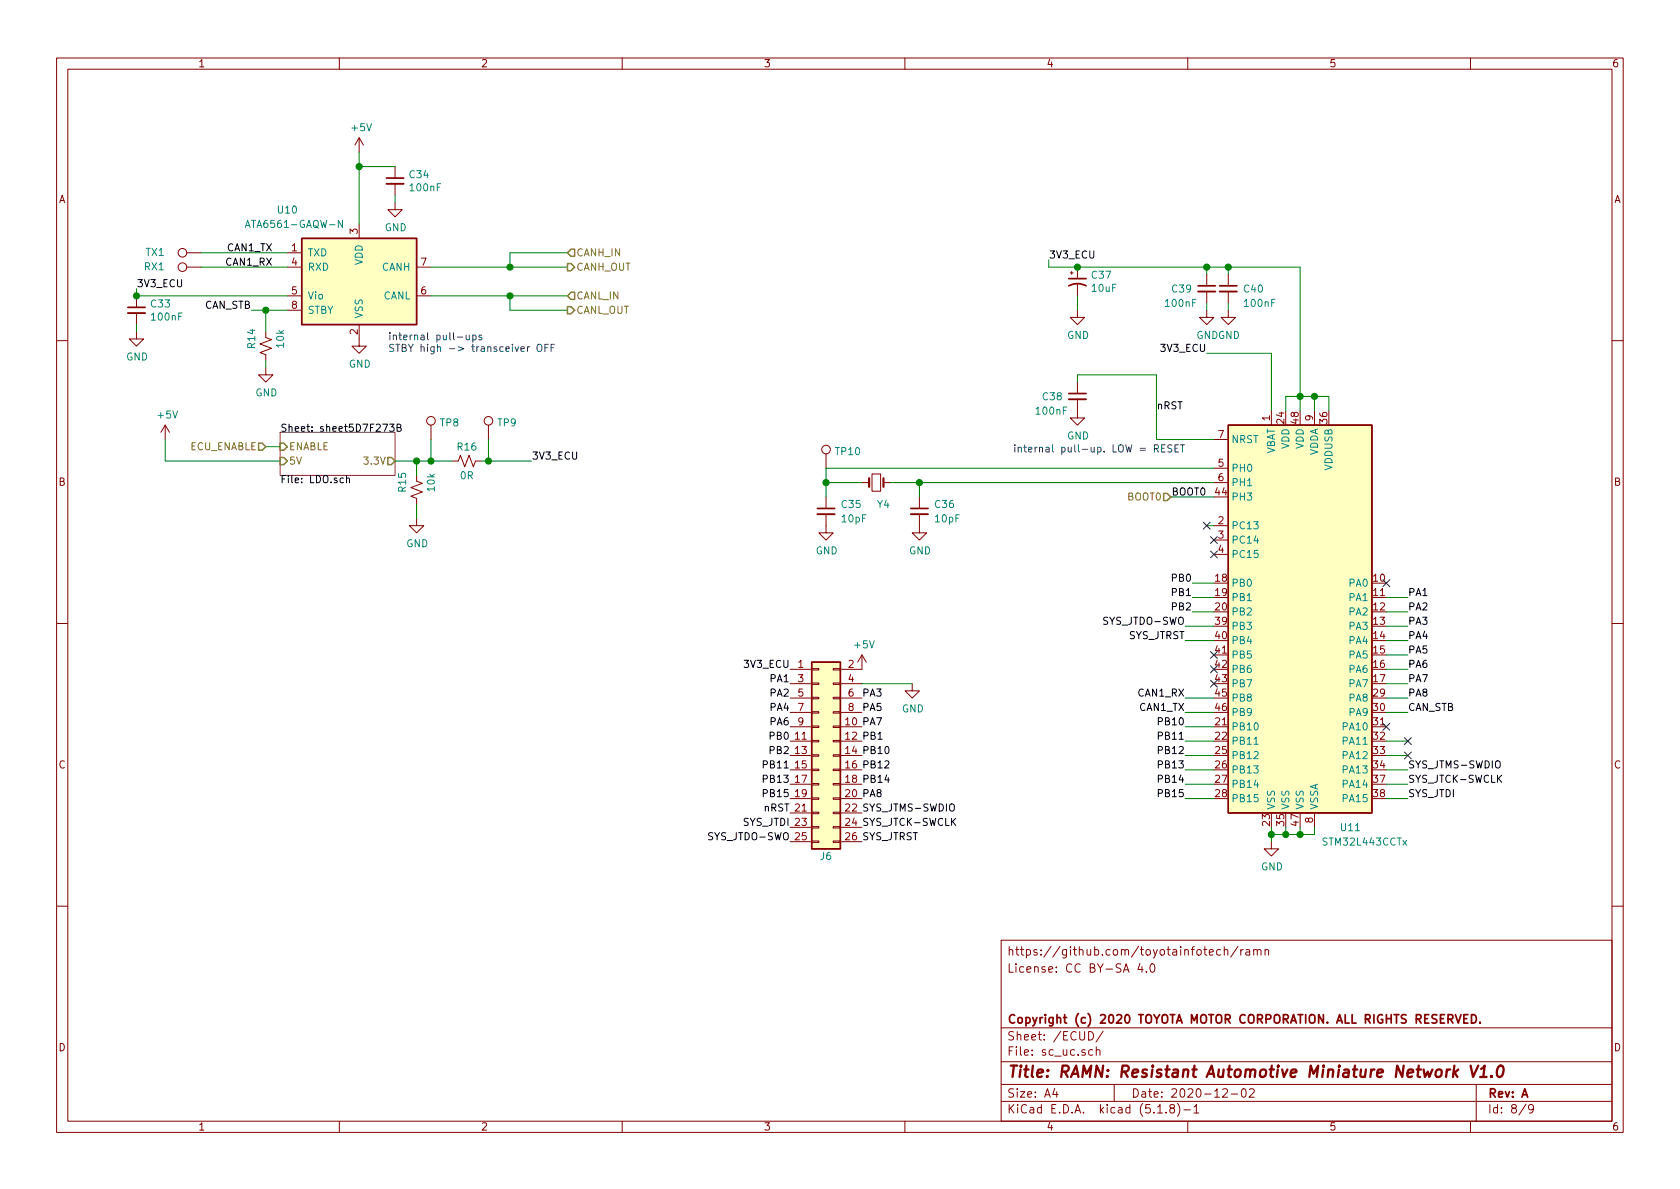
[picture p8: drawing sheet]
EESchema Schematic File Version 4
EELAYER 30 0
EELAYER END
$Descr A4 11693 8268
encoding utf-8
Sheet 8 9
Title "RAMN: Resistant Automotive Miniature Network V1.0"
Date "2020-12-02"
Rev "A"
Comp "Copyright (c) 2020 TOYOTA MOTOR CORPORATION. ALL RIGHTS RESERVED."
Comment1 ""
Comment2 ""
Comment3 "License: CC BY-SA 4.0"
Comment4 "https://github.com/toyotainfotech/ramn"
$EndDescr
$Comp
L power:GND #PWR?
U 1 1
P 2500 2350
AR Path="/5D7F2751" Ref="#PWR?"  Part="1" 
AR Path="/5D8BFFCE/5D7F2751" Ref="#PWR?"  Part="1" 
AR Path="/5D815E09/5D7F2751" Ref="#PWR?"  Part="1" 
AR Path="/5D8EDE42/5D7F2751" Ref="#PWR?"  Part="1" 
AR Path="/5D7DEA89/5D7F2751" Ref="#PWR066"  Part="1" 
F 0 "#PWR066" H 2500 2100 50  0001 C CNN
F 1 "GND" H 2505 2177 50  0000 C CNN
F 2 "" H 2500 2350 50  0001 C CNN
F 3 "" H 2500 2350 50  0001 C CNN
	1    2500 2350
	1    0    0    -1  
$EndComp
Text Notes 2700 2450 0    50   ~ 0
internal pull-ups\nSTBY high -> transceiver OFF
Wire Wire Line
	2000 2150 1850 2150
Wire Wire Line
	950  2050 2000 2050
Text Label 1900 1750 2    50   ~ 0
CAN1_TX
Text Label 1900 1850 2    50   ~ 0
CAN1_RX
Text Label 1750 2150 2    50   ~ 0
CAN_STB
Wire Wire Line
	3550 2050 3950 2050
Connection ~ 3550 2050
Wire Wire Line
	3550 2150 3550 2050
Wire Wire Line
	3000 2050 3550 2050
Wire Wire Line
	3550 2150 3950 2150
Text HLabel 3950 2150 2    50   Output ~ 0
CANL_OUT
Text HLabel 3950 2050 2    50   Input ~ 0
CANL_IN
Wire Wire Line
	3550 1850 3950 1850
Wire Wire Line
	3550 1750 3950 1750
Text HLabel 3950 1850 2    50   Output ~ 0
CANH_OUT
Text HLabel 3950 1750 2    50   Input ~ 0
CANH_IN
Connection ~ 3550 1850
Wire Wire Line
	3550 1850 3550 1750
Connection ~ 950  2050
Wire Wire Line
	950  2000 950  2050
$Comp
L power:+5V #PWR?
U 1 1
P 2500 1050
AR Path="/5D8BFFCE/5D7F276F" Ref="#PWR?"  Part="1" 
AR Path="/5D815E09/5D7F276F" Ref="#PWR?"  Part="1" 
AR Path="/5D8EDE42/5D7F276F" Ref="#PWR?"  Part="1" 
AR Path="/5D7DEA89/5D7F276F" Ref="#PWR065"  Part="1" 
F 0 "#PWR065" H 2500 900 50  0001 C CNN
F 1 "+5V" H 2515 1223 50  0000 C CNN
F 2 "" H 2500 1050 50  0001 C CNN
F 3 "" H 2500 1050 50  0001 C CNN
	1    2500 1050
	1    0    0    -1  
$EndComp
Connection ~ 2500 1150
Wire Wire Line
	2500 1050 2500 1150
Wire Wire Line
	2500 1150 2500 1550
Wire Wire Line
	2750 1150 2500 1150
Wire Wire Line
	2750 1350 2750 1400
$Comp
L power:GND #PWR?
U 1 1
P 2750 1400
AR Path="/5D7F277A" Ref="#PWR?"  Part="1" 
AR Path="/5D8BFFCE/5D7F277A" Ref="#PWR?"  Part="1" 
AR Path="/5D815E09/5D7F277A" Ref="#PWR?"  Part="1" 
AR Path="/5D8EDE42/5D7F277A" Ref="#PWR?"  Part="1" 
AR Path="/5D7DEA89/5D7F277A" Ref="#PWR067"  Part="1" 
F 0 "#PWR067" H 2750 1150 50  0001 C CNN
F 1 "GND" H 2755 1227 50  0000 C CNN
F 2 "" H 2750 1400 50  0001 C CNN
F 3 "" H 2750 1400 50  0001 C CNN
	1    2750 1400
	1    0    0    -1  
$EndComp
$Comp
L Device:C_Small C?
U 1 1
P 2750 1250
AR Path="/5D7F2781" Ref="C?"  Part="1" 
AR Path="/5D80E812/5D7F2781" Ref="C?"  Part="1" 
AR Path="/5D8BFFCE/5D7F2781" Ref="C?"  Part="1" 
AR Path="/5D815E09/5D7F2781" Ref="C?"  Part="1" 
AR Path="/5D8EDE42/5D7F2781" Ref="C?"  Part="1" 
AR Path="/5D7DEA89/5D7F2781" Ref="C34"  Part="1" 
F 0 "C34" H 2842 1296 50  0000 L CNN
F 1 "100nF" H 2842 1205 50  0000 L CNN
F 2 "Capacitor_SMD:C_0603_1608Metric" H 2750 1250 50  0001 C CNN
F 3 "~" H 2750 1250 50  0001 C CNN
F 4 "" H 2750 1250 50  0001 C CNN "not mounted"
	1    2750 1250
	1    0    0    -1  
$EndComp
Wire Wire Line
	950  2250 950  2300
$Comp
L power:GND #PWR?
U 1 1
P 950 2300
AR Path="/5D7F2788" Ref="#PWR?"  Part="1" 
AR Path="/5D8BFFCE/5D7F2788" Ref="#PWR?"  Part="1" 
AR Path="/5D815E09/5D7F2788" Ref="#PWR?"  Part="1" 
AR Path="/5D8EDE42/5D7F2788" Ref="#PWR?"  Part="1" 
AR Path="/5D7DEA89/5D7F2788" Ref="#PWR062"  Part="1" 
F 0 "#PWR062" H 950 2050 50  0001 C CNN
F 1 "GND" H 955 2127 50  0000 C CNN
F 2 "" H 950 2300 50  0001 C CNN
F 3 "" H 950 2300 50  0001 C CNN
	1    950  2300
	1    0    0    -1  
$EndComp
$Comp
L Device:C_Small C?
U 1 1
P 950 2150
AR Path="/5D7F278F" Ref="C?"  Part="1" 
AR Path="/5D80E812/5D7F278F" Ref="C?"  Part="1" 
AR Path="/5D8BFFCE/5D7F278F" Ref="C?"  Part="1" 
AR Path="/5D815E09/5D7F278F" Ref="C?"  Part="1" 
AR Path="/5D8EDE42/5D7F278F" Ref="C?"  Part="1" 
AR Path="/5D7DEA89/5D7F278F" Ref="C33"  Part="1" 
F 0 "C33" H 1042 2196 50  0000 L CNN
F 1 "100nF" H 1042 2105 50  0000 L CNN
F 2 "Capacitor_SMD:C_0603_1608Metric" H 950 2150 50  0001 C CNN
F 3 "~" H 950 2150 50  0001 C CNN
F 4 "" H 950 2150 50  0001 C CNN "not mounted"
	1    950  2150
	1    0    0    -1  
$EndComp
$Comp
L Interface_CAN_LIN:MCP2562-E-SN U?
U 1 1
P 2500 1950
AR Path="/5D8BFFCE/5D7F2795" Ref="U?"  Part="1" 
AR Path="/5D815E09/5D7F2795" Ref="U?"  Part="1" 
AR Path="/5D8EDE42/5D7F2795" Ref="U?"  Part="1" 
AR Path="/5D7DEA89/5D7F2795" Ref="U10"  Part="1" 
F 0 "U10" H 2000 2450 50  0000 C CNN
F 1 "ATA6561-GAQW-N" H 2050 2350 50  0000 C CNN
F 2 "Package_SO:SOIC-8_3.9x4.9mm_P1.27mm" H 2500 1450 50  0001 C CIN
F 3 "" H 2500 1950 50  0001 C CNN
	1    2500 1950
	1    0    0    -1  
$EndComp
Wire Wire Line
	8300 4250 8450 4250
Wire Wire Line
	8300 4150 8450 4150
Wire Wire Line
	8300 4050 8450 4050
Wire Wire Line
	8250 5550 8450 5550
Wire Wire Line
	8250 5450 8450 5450
Wire Wire Line
	8250 5350 8450 5350
Wire Wire Line
	8250 5250 8450 5250
Wire Wire Line
	8250 5150 8450 5150
Wire Wire Line
	8250 5050 8450 5050
Wire Wire Line
	9650 4850 9800 4850
Wire Wire Line
	9650 4750 9800 4750
Wire Wire Line
	9650 4650 9800 4650
Wire Wire Line
	9650 4550 9800 4550
Wire Wire Line
	9650 4450 9800 4450
Wire Wire Line
	9650 4350 9800 4350
Wire Wire Line
	9650 4250 9800 4250
Text Label 9800 4850 0    50   ~ 0
PA8
Text Label 8250 5550 2    50   ~ 0
PB15
Text Label 8250 5450 2    50   ~ 0
PB14
Text Label 8250 5350 2    50   ~ 0
PB13
Text Label 8250 5250 2    50   ~ 0
PB12
Text Label 8250 5150 2    50   ~ 0
PB11
Text Label 8250 5050 2    50   ~ 0
PB10
Text Label 8300 4250 2    50   ~ 0
PB2
Text Label 8300 4150 2    50   ~ 0
PB1
Text Label 8300 4050 2    50   ~ 0
PB0
Text Label 9800 4750 0    50   ~ 0
PA7
Text Label 9800 4650 0    50   ~ 0
PA6
Text Label 9800 4550 0    50   ~ 0
PA5
Text Label 9800 4450 0    50   ~ 0
PA4
Text Label 9800 4350 0    50   ~ 0
PA3
Text Label 9800 4250 0    50   ~ 0
PA2
Text Label 9800 4150 0    50   ~ 0
PA1
Wire Wire Line
	9650 4150 9800 4150
Wire Wire Line
	8150 3450 8450 3450
Wire Wire Line
	9800 5150 9650 5150
Wire Wire Line
	9650 5250 9800 5250
Text Label 8400 3450 2    50   ~ 0
BOOT0
Wire Wire Line
	8450 3650 8400 3650
Text Label 9800 4950 0    50   ~ 0
CAN_STB
Wire Wire Line
	8250 4850 8450 4850
Text Label 8250 4850 2    50   ~ 0
CAN1_RX
Wire Wire Line
	8250 4950 8450 4950
Text Label 8250 4950 2    50   ~ 0
CAN1_TX
Wire Wire Line
	6400 3350 8450 3350
Wire Wire Line
	5750 3250 8450 3250
Wire Wire Line
	6200 3350 6400 3350
Wire Wire Line
	5750 3350 6000 3350
Connection ~ 5750 3350
$Comp
L power:GND #PWR?
U 1 1
P 5750 3650
AR Path="/5D7F27D8" Ref="#PWR?"  Part="1" 
AR Path="/5D8BFFCE/5D7F27D8" Ref="#PWR?"  Part="1" 
AR Path="/5D815E09/5D7F27D8" Ref="#PWR?"  Part="1" 
AR Path="/5D8EDE42/5D7F27D8" Ref="#PWR?"  Part="1" 
AR Path="/5D7DEA89/5D7F27D8" Ref="#PWR069"  Part="1" 
F 0 "#PWR069" H 5750 3400 50  0001 C CNN
F 1 "GND" H 5755 3477 50  0000 C CNN
F 2 "" H 5750 3650 50  0001 C CNN
F 3 "" H 5750 3650 50  0001 C CNN
	1    5750 3650
	1    0    0    -1  
$EndComp
$Comp
L power:GND #PWR?
U 1 1
P 6400 3650
AR Path="/5D7F27DE" Ref="#PWR?"  Part="1" 
AR Path="/5D8BFFCE/5D7F27DE" Ref="#PWR?"  Part="1" 
AR Path="/5D815E09/5D7F27DE" Ref="#PWR?"  Part="1" 
AR Path="/5D8EDE42/5D7F27DE" Ref="#PWR?"  Part="1" 
AR Path="/5D7DEA89/5D7F27DE" Ref="#PWR072"  Part="1" 
F 0 "#PWR072" H 6400 3400 50  0001 C CNN
F 1 "GND" H 6405 3477 50  0000 C CNN
F 2 "" H 6400 3650 50  0001 C CNN
F 3 "" H 6400 3650 50  0001 C CNN
	1    6400 3650
	1    0    0    -1  
$EndComp
Wire Wire Line
	5750 3350 5750 3450
$Comp
L Device:C_Small C?
U 1 1
P 6400 3550
AR Path="/5D7F27E6" Ref="C?"  Part="1" 
AR Path="/5D80E812/5D7F27E6" Ref="C?"  Part="1" 
AR Path="/5D8BFFCE/5D7F27E6" Ref="C?"  Part="1" 
AR Path="/5D815E09/5D7F27E6" Ref="C?"  Part="1" 
AR Path="/5D8EDE42/5D7F27E6" Ref="C?"  Part="1" 
AR Path="/5D7DEA89/5D7F27E6" Ref="C36"  Part="1" 
F 0 "C36" H 6500 3600 50  0000 L CNN
F 1 "10pF" H 6500 3500 50  0000 L CNN
F 2 "Capacitor_SMD:C_0603_1608Metric" H 6400 3550 50  0001 C CNN
F 3 "~" H 6400 3550 50  0001 C CNN
F 4 "" H 6400 3550 50  0001 C CNN "not mounted"
	1    6400 3550
	1    0    0    -1  
$EndComp
$Comp
L Device:C_Small C?
U 1 1
P 5750 3550
AR Path="/5D7F27ED" Ref="C?"  Part="1" 
AR Path="/5D80E812/5D7F27ED" Ref="C?"  Part="1" 
AR Path="/5D8BFFCE/5D7F27ED" Ref="C?"  Part="1" 
AR Path="/5D815E09/5D7F27ED" Ref="C?"  Part="1" 
AR Path="/5D8EDE42/5D7F27ED" Ref="C?"  Part="1" 
AR Path="/5D7DEA89/5D7F27ED" Ref="C35"  Part="1" 
F 0 "C35" H 5850 3600 50  0000 L CNN
F 1 "10pF" H 5850 3500 50  0000 L CNN
F 2 "Capacitor_SMD:C_0603_1608Metric" H 5750 3550 50  0001 C CNN
F 3 "~" H 5750 3550 50  0001 C CNN
F 4 "" H 5750 3550 50  0001 C CNN "not mounted"
	1    5750 3550
	1    0    0    -1  
$EndComp
$Comp
L Device:Crystal_Small Y?
U 1 1
P 6100 3350
AR Path="/5D7F27F3" Ref="Y?"  Part="1" 
AR Path="/5D8BFFCE/5D7F27F3" Ref="Y?"  Part="1" 
AR Path="/5D815E09/5D7F27F3" Ref="Y?"  Part="1" 
AR Path="/5D8EDE42/5D7F27F3" Ref="Y?"  Part="1" 
AR Path="/5D7DEA89/5D7F27F3" Ref="Y4"  Part="1" 
F 0 "Y4" H 6150 3200 50  0000 C CNN
F 1 "NX3225GD-8MHZ-STD-CRA-3" H 6450 3500 50  0001 C CNN
F 2 "digikey-footprints:SMD-2_3.2x2.5mm" H 6100 3350 50  0001 C CNN
F 3 "~" H 6100 3350 50  0001 C CNN
	1    6100 3350
	1    0    0    -1  
$EndComp
Wire Wire Line
	9800 5550 9650 5550
Wire Wire Line
	9800 5450 9650 5450
Connection ~ 9050 5800
Wire Wire Line
	9150 5800 9050 5800
Wire Wire Line
	9150 5750 9150 5800
Connection ~ 8950 5800
Wire Wire Line
	9050 5800 8950 5800
Wire Wire Line
	9050 5750 9050 5800
Wire Wire Line
	8850 5800 8850 5850
Connection ~ 8850 5800
Wire Wire Line
	8950 5800 8850 5800
Wire Wire Line
	8950 5750 8950 5800
Wire Wire Line
	8850 5750 8850 5800
$Comp
L power:GND #PWR?
U 1 1
P 8850 5850
AR Path="/5D7F2806" Ref="#PWR?"  Part="1" 
AR Path="/5D8BFFCE/5D7F2806" Ref="#PWR?"  Part="1" 
AR Path="/5D815E09/5D7F2806" Ref="#PWR?"  Part="1" 
AR Path="/5D8EDE42/5D7F2806" Ref="#PWR?"  Part="1" 
AR Path="/5D7DEA89/5D7F2806" Ref="#PWR077"  Part="1" 
F 0 "#PWR077" H 8850 5600 50  0001 C CNN
F 1 "GND" H 8855 5677 50  0000 C CNN
F 2 "" H 8850 5850 50  0001 C CNN
F 3 "" H 8850 5850 50  0001 C CNN
	1    8850 5850
	1    0    0    -1  
$EndComp
Wire Wire Line
	8450 4350 8250 4350
Wire Wire Line
	8450 4450 8250 4450
Text Label 8250 4450 2    50   ~ 0
SYS_JTRST
Text Label 8250 4350 2    50   ~ 0
SYS_JTDO-SWO
Text Label 9800 5550 0    50   ~ 0
SYS_JTDI
Text Label 9800 5450 0    50   ~ 0
SYS_JTCK-SWCLK
Text Label 9800 5350 0    50   ~ 0
SYS_JTMS-SWDIO
Wire Wire Line
	9650 5350 9800 5350
$Comp
L power:GND #PWR?
U 1 1
P 7500 2850
AR Path="/5D7F2814" Ref="#PWR?"  Part="1" 
AR Path="/5D8BFFCE/5D7F2814" Ref="#PWR?"  Part="1" 
AR Path="/5D815E09/5D7F2814" Ref="#PWR?"  Part="1" 
AR Path="/5D8EDE42/5D7F2814" Ref="#PWR?"  Part="1" 
AR Path="/5D7DEA89/5D7F2814" Ref="#PWR074"  Part="1" 
F 0 "#PWR074" H 7500 2600 50  0001 C CNN
F 1 "GND" H 7505 2677 50  0000 C CNN
F 2 "" H 7500 2850 50  0001 C CNN
F 3 "" H 7500 2850 50  0001 C CNN
	1    7500 2850
	1    0    0    -1  
$EndComp
$Comp
L Device:C_Small C?
U 1 1
P 7500 2750
AR Path="/5D7F281B" Ref="C?"  Part="1" 
AR Path="/5D80E812/5D7F281B" Ref="C?"  Part="1" 
AR Path="/5D8BFFCE/5D7F281B" Ref="C?"  Part="1" 
AR Path="/5D815E09/5D7F281B" Ref="C?"  Part="1" 
AR Path="/5D8EDE42/5D7F281B" Ref="C?"  Part="1" 
AR Path="/5D7DEA89/5D7F281B" Ref="C38"  Part="1" 
F 0 "C38" H 7250 2750 50  0000 L CNN
F 1 "100nF" H 7200 2650 50  0000 L CNN
F 2 "Capacitor_SMD:C_0603_1608Metric" H 7500 2750 50  0001 C CNN
F 3 "~" H 7500 2750 50  0001 C CNN
F 4 "" H 7500 2750 50  0001 C CNN "not mounted"
	1    7500 2750
	1    0    0    -1  
$EndComp
Connection ~ 7500 1850
Wire Wire Line
	7300 1850 7300 1800
Wire Wire Line
	7500 1850 7300 1850
$Comp
L Device:CP1_Small C?
U 1 1
P 7500 1950
AR Path="/5D7F2824" Ref="C?"  Part="1" 
AR Path="/5D8BFFCE/5D7F2824" Ref="C?"  Part="1" 
AR Path="/5D815E09/5D7F2824" Ref="C?"  Part="1" 
AR Path="/5D8EDE42/5D7F2824" Ref="C?"  Part="1" 
AR Path="/5D7DEA89/5D7F2824" Ref="C37"  Part="1" 
F 0 "C37" H 7591 1996 50  0000 L CNN
F 1 "10uF" H 7591 1905 50  0000 L CNN
F 2 "Capacitor_Tantalum_SMD:CP_EIA-3528-15_AVX-H" H 7500 1950 50  0001 C CNN
F 3 "THJB106K016RJN " H 7500 1950 50  0001 C CNN
	1    7500 1950
	1    0    0    -1  
$EndComp
Wire Wire Line
	7500 2050 7500 2150
$Comp
L power:GND #PWR?
U 1 1
P 7500 2150
AR Path="/5D7F282B" Ref="#PWR?"  Part="1" 
AR Path="/5D8BFFCE/5D7F282B" Ref="#PWR?"  Part="1" 
AR Path="/5D815E09/5D7F282B" Ref="#PWR?"  Part="1" 
AR Path="/5D8EDE42/5D7F282B" Ref="#PWR?"  Part="1" 
AR Path="/5D7DEA89/5D7F282B" Ref="#PWR073"  Part="1" 
F 0 "#PWR073" H 7500 1900 50  0001 C CNN
F 1 "GND" H 7505 1977 50  0000 C CNN
F 2 "" H 7500 2150 50  0001 C CNN
F 3 "" H 7500 2150 50  0001 C CNN
	1    7500 2150
	1    0    0    -1  
$EndComp
Connection ~ 8400 1850
Wire Wire Line
	7500 1850 8400 1850
Connection ~ 9150 2750
Wire Wire Line
	9150 2750 9250 2750
Wire Wire Line
	9050 2750 9050 1850
Connection ~ 9050 2750
Wire Wire Line
	9150 2750 9050 2750
Wire Wire Line
	9150 2850 9150 2750
Wire Wire Line
	8850 2450 8850 2850
Wire Wire Line
	9050 2850 9050 2750
$Comp
L power:GND #PWR?
U 1 1
P 8400 2150
AR Path="/5D7F283D" Ref="#PWR?"  Part="1" 
AR Path="/5D8BFFCE/5D7F283D" Ref="#PWR?"  Part="1" 
AR Path="/5D815E09/5D7F283D" Ref="#PWR?"  Part="1" 
AR Path="/5D8EDE42/5D7F283D" Ref="#PWR?"  Part="1" 
AR Path="/5D7DEA89/5D7F283D" Ref="#PWR075"  Part="1" 
F 0 "#PWR075" H 8400 1900 50  0001 C CNN
F 1 "GND" H 8405 1977 50  0000 C CNN
F 2 "" H 8400 2150 50  0001 C CNN
F 3 "" H 8400 2150 50  0001 C CNN
	1    8400 2150
	1    0    0    -1  
$EndComp
$Comp
L power:GND #PWR?
U 1 1
P 8550 2150
AR Path="/5D7F2843" Ref="#PWR?"  Part="1" 
AR Path="/5D8BFFCE/5D7F2843" Ref="#PWR?"  Part="1" 
AR Path="/5D815E09/5D7F2843" Ref="#PWR?"  Part="1" 
AR Path="/5D8EDE42/5D7F2843" Ref="#PWR?"  Part="1" 
AR Path="/5D7DEA89/5D7F2843" Ref="#PWR076"  Part="1" 
F 0 "#PWR076" H 8550 1900 50  0001 C CNN
F 1 "GND" H 8555 1977 50  0000 C CNN
F 2 "" H 8550 2150 50  0001 C CNN
F 3 "" H 8550 2150 50  0001 C CNN
	1    8550 2150
	1    0    0    -1  
$EndComp
Wire Wire Line
	8400 2100 8400 2150
Wire Wire Line
	8550 2100 8550 2150
Connection ~ 8550 1850
Wire Wire Line
	8550 1850 8550 1900
Wire Wire Line
	8400 1850 8400 1900
Wire Wire Line
	8400 1850 8550 1850
$Comp
L Device:C_Small C?
U 1 1
P 8550 2000
AR Path="/5D7F2853" Ref="C?"  Part="1" 
AR Path="/5D80E812/5D7F2853" Ref="C?"  Part="1" 
AR Path="/5D8BFFCE/5D7F2853" Ref="C?"  Part="1" 
AR Path="/5D815E09/5D7F2853" Ref="C?"  Part="1" 
AR Path="/5D8EDE42/5D7F2853" Ref="C?"  Part="1" 
AR Path="/5D7DEA89/5D7F2853" Ref="C40"  Part="1" 
F 0 "C40" H 8650 2000 50  0000 L CNN
F 1 "100nF" H 8650 1900 50  0000 L CNN
F 2 "Capacitor_SMD:C_0603_1608Metric" H 8550 2000 50  0001 C CNN
F 3 "~" H 8550 2000 50  0001 C CNN
F 4 "" H 8550 2000 50  0001 C CNN "not mounted"
	1    8550 2000
	1    0    0    -1  
$EndComp
$Comp
L Device:C_Small C?
U 1 1
P 8400 2000
AR Path="/5D7F285A" Ref="C?"  Part="1" 
AR Path="/5D80E812/5D7F285A" Ref="C?"  Part="1" 
AR Path="/5D8BFFCE/5D7F285A" Ref="C?"  Part="1" 
AR Path="/5D815E09/5D7F285A" Ref="C?"  Part="1" 
AR Path="/5D8EDE42/5D7F285A" Ref="C?"  Part="1" 
AR Path="/5D7DEA89/5D7F285A" Ref="C39"  Part="1" 
F 0 "C39" H 8150 2000 50  0000 L CNN
F 1 "100nF" H 8100 1900 50  0000 L CNN
F 2 "Capacitor_SMD:C_0603_1608Metric" H 8400 2000 50  0001 C CNN
F 3 "~" H 8400 2000 50  0001 C CNN
F 4 "" H 8400 2000 50  0001 C CNN "not mounted"
	1    8400 2000
	1    0    0    -1  
$EndComp
$Comp
L MCU_ST_STM32L4:STM32L443CCTx U?
U 1 1
P 9050 4250
AR Path="/5D7F2860" Ref="U?"  Part="1" 
AR Path="/5D8BFFCE/5D7F2860" Ref="U?"  Part="1" 
AR Path="/5D815E09/5D7F2860" Ref="U?"  Part="1" 
AR Path="/5D8EDE42/5D7F2860" Ref="U?"  Part="1" 
AR Path="/5D7DEA89/5D7F2860" Ref="U11"  Part="1" 
F 0 "U11" H 9400 2750 50  0000 C CNN
F 1 "STM32L443CCTx" H 9500 2650 50  0000 C CNN
F 2 "Package_QFP:LQFP-48_7x7mm_P0.5mm" H 8550 2850 50  0001 R CNN
F 3 "http://www.st.com/st-web-ui/static/active/en/resource/technical/document/datasheet/DM00254865.pdf" H 9050 4250 50  0001 C CNN
	1    9050 4250
	1    0    0    -1  
$EndComp
Text Notes 7050 3150 0    50   ~ 0
internal pull-up. LOW = RESET
Wire Wire Line
	7500 2650 7500 2600
Wire Wire Line
	7500 2600 8050 2600
Wire Wire Line
	8050 2600 8050 3050
Wire Wire Line
	8050 3050 8450 3050
Wire Wire Line
	5750 3250 5750 3350
Connection ~ 6400 3350
Wire Wire Line
	6400 3350 6400 3450
NoConn ~ 8450 3750
NoConn ~ 8450 3850
$Sheet
S 1950 3000 800  300 
U 5D7F286F
F0 "sheet5D7F273B" 50
F1 "LDO.sch" 50
F2 "3.3V" O R 2750 3200 50 
F3 "5V" I L 1950 3200 50 
F4 "ENABLE" I L 1950 3100 50 
$EndSheet
$Comp
L power:+5V #PWR?
U 1 1
P 1150 3050
AR Path="/5D8BFFCE/5D7F2875" Ref="#PWR?"  Part="1" 
AR Path="/5D815E09/5D7F2875" Ref="#PWR?"  Part="1" 
AR Path="/5D8EDE42/5D7F2875" Ref="#PWR?"  Part="1" 
AR Path="/5D7DEA89/5D7F2875" Ref="#PWR063"  Part="1" 
F 0 "#PWR063" H 1150 2900 50  0001 C CNN
F 1 "+5V" H 1165 3223 50  0000 C CNN
F 2 "" H 1150 3050 50  0001 C CNN
F 3 "" H 1150 3050 50  0001 C CNN
	1    1150 3050
	1    0    0    -1  
$EndComp
Wire Wire Line
	1150 3050 1150 3200
Wire Wire Line
	2750 3200 2900 3200
Text Label 3700 3200 0    50   ~ 0
3V3_ECU
Text Label 7300 1800 0    50   ~ 0
3V3_ECU
Text Label 950  2000 0    50   ~ 0
3V3_ECU
Text Label 8400 2450 2    50   ~ 0
3V3_ECU
Wire Wire Line
	8400 2450 8850 2450
$Comp
L Connector:TestPoint TP?
U 1 1
P 5750 3250
AR Path="/5D7F2883" Ref="TP?"  Part="1" 
AR Path="/5D80E812/5D7F2883" Ref="TP?"  Part="1" 
AR Path="/5D8BFFCE/5D7F2883" Ref="TP?"  Part="1" 
AR Path="/5D815E09/5D7F2883" Ref="TP?"  Part="1" 
AR Path="/5D8EDE42/5D7F2883" Ref="TP?"  Part="1" 
AR Path="/5D7DEA89/5D7F2883" Ref="TP10"  Part="1" 
F 0 "TP10" H 5808 3368 50  0000 L CNN
F 1 " " H 5808 3277 50  0000 L CNN
F 2 "TestPoint:TestPoint_Loop_D2.54mm_Drill1.5mm_Beaded" H 5950 3250 50  0001 C CNN
F 3 "~" H 5950 3250 50  0001 C CNN
	1    5750 3250
	1    0    0    -1  
$EndComp
Text HLabel 1850 3100 0    50   Input ~ 0
ECU_ENABLE
NoConn ~ 8450 4550
NoConn ~ 8450 4650
NoConn ~ 8450 4750
Wire Wire Line
	1150 3200 1950 3200
Wire Wire Line
	1850 3100 1950 3100
NoConn ~ 9800 5250
NoConn ~ 9800 5150
$Comp
L Device:R_Small_US R?
U 1 1
P 1850 2400
AR Path="/5D7F2891" Ref="R?"  Part="1" 
AR Path="/5D80E812/5D7F2891" Ref="R?"  Part="1" 
AR Path="/5D815E09/5D7F2891" Ref="R?"  Part="1" 
AR Path="/5D8EDE42/5D7F2891" Ref="R?"  Part="1" 
AR Path="/5D7DEA89/5D7F2891" Ref="R14"  Part="1" 
F 0 "R14" V 1750 2450 50  0000 C CNN
F 1 "10k" V 1950 2450 50  0000 C CNN
F 2 "Resistor_SMD:R_0603_1608Metric" H 1850 2400 50  0001 C CNN
F 3 "~" H 1850 2400 50  0001 C CNN
	1    1850 2400
	1    0    0    -1  
$EndComp
Wire Wire Line
	1850 2150 1850 2300
Connection ~ 1850 2150
Wire Wire Line
	1850 2150 1750 2150
Wire Wire Line
	1850 2500 1850 2550
$Comp
L power:GND #PWR?
U 1 1
P 1850 2550
AR Path="/5D7F289B" Ref="#PWR?"  Part="1" 
AR Path="/5D8BFFCE/5D7F289B" Ref="#PWR?"  Part="1" 
AR Path="/5D815E09/5D7F289B" Ref="#PWR?"  Part="1" 
AR Path="/5D8EDE42/5D7F289B" Ref="#PWR?"  Part="1" 
AR Path="/5D7DEA89/5D7F289B" Ref="#PWR064"  Part="1" 
F 0 "#PWR064" H 1850 2300 50  0001 C CNN
F 1 "GND" H 1855 2377 50  0000 C CNN
F 2 "" H 1850 2550 50  0001 C CNN
F 3 "" H 1850 2550 50  0001 C CNN
	1    1850 2550
	1    0    0    -1  
$EndComp
$Comp
L Device:R_Small_US R?
U 1 1
P 3250 3200
AR Path="/5D80FD8B" Ref="R?"  Part="1" 
AR Path="/5D80E812/5D80FD8B" Ref="R?"  Part="1" 
AR Path="/5D8BFFCE/5D7D0A92/5D80FD8B" Ref="R?"  Part="1" 
AR Path="/5D815E09/5D82B40A/5D80FD8B" Ref="R?"  Part="1" 
AR Path="/5D8EDE42/5D82B40A/5D80FD8B" Ref="R?"  Part="1" 
AR Path="/5D7DEA89/5D7F286F/5D80FD8B" Ref="R?"  Part="1" 
AR Path="/5D7DEA89/5D80FD8B" Ref="R16"  Part="1" 
F 0 "R16" V 3150 3200 50  0000 C CNN
F 1 "0R" V 3350 3200 50  0000 C CNN
F 2 "Resistor_SMD:R_0603_1608Metric" H 3250 3200 50  0001 C CNN
F 3 "~" H 3250 3200 50  0001 C CNN
	1    3250 3200
	0    1    1    0   
$EndComp
$Comp
L Connector:TestPoint TP?
U 1 1
P 3000 3050
AR Path="/5D80FD91" Ref="TP?"  Part="1" 
AR Path="/5D80E812/5D80FD91" Ref="TP?"  Part="1" 
AR Path="/5D8BFFCE/5D7D0A92/5D80FD91" Ref="TP?"  Part="1" 
AR Path="/5D815E09/5D82B40A/5D80FD91" Ref="TP?"  Part="1" 
AR Path="/5D8EDE42/5D82B40A/5D80FD91" Ref="TP?"  Part="1" 
AR Path="/5D7DEA89/5D7F286F/5D80FD91" Ref="TP?"  Part="1" 
AR Path="/5D7DEA89/5D80FD91" Ref="TP8"  Part="1" 
F 0 "TP8" H 3058 3168 50  0000 L CNN
F 1 " " H 3058 3077 50  0000 L CNN
F 2 "TestPoint:TestPoint_Loop_D2.54mm_Drill1.5mm_Beaded" H 3200 3050 50  0001 C CNN
F 3 "~" H 3200 3050 50  0001 C CNN
	1    3000 3050
	1    0    0    -1  
$EndComp
Wire Wire Line
	3000 3050 3000 3200
$Comp
L Connector:TestPoint TP?
U 1 1
P 3400 3050
AR Path="/5D80FD98" Ref="TP?"  Part="1" 
AR Path="/5D80E812/5D80FD98" Ref="TP?"  Part="1" 
AR Path="/5D8BFFCE/5D7D0A92/5D80FD98" Ref="TP?"  Part="1" 
AR Path="/5D815E09/5D82B40A/5D80FD98" Ref="TP?"  Part="1" 
AR Path="/5D8EDE42/5D82B40A/5D80FD98" Ref="TP?"  Part="1" 
AR Path="/5D7DEA89/5D7F286F/5D80FD98" Ref="TP?"  Part="1" 
AR Path="/5D7DEA89/5D80FD98" Ref="TP9"  Part="1" 
F 0 "TP9" H 3458 3168 50  0000 L CNN
F 1 " " H 3458 3077 50  0000 L CNN
F 2 "TestPoint:TestPoint_Loop_D2.54mm_Drill1.5mm_Beaded" H 3600 3050 50  0001 C CNN
F 3 "~" H 3600 3050 50  0001 C CNN
	1    3400 3050
	1    0    0    -1  
$EndComp
Wire Wire Line
	3400 3050 3400 3200
Wire Wire Line
	3400 3200 3700 3200
Wire Wire Line
	3350 3200 3400 3200
Connection ~ 3400 3200
Wire Wire Line
	3000 3200 3150 3200
Connection ~ 3000 3200
Text Label 8050 2850 0    50   ~ 0
nRST
Text Label 5500 5850 2    50   ~ 0
SYS_JTDO-SWO
Text Label 6000 5850 0    50   ~ 0
SYS_JTRST
Text Label 5500 5750 2    50   ~ 0
SYS_JTDI
Text Label 6000 5750 0    50   ~ 0
SYS_JTCK-SWCLK
Text Label 6000 5650 0    50   ~ 0
SYS_JTMS-SWDIO
Text Label 5500 5650 2    50   ~ 0
nRST
Wire Wire Line
	3000 1850 3550 1850
Text Label 5500 4650 2    50   ~ 0
3V3_ECU
Text Label 5500 5150 2    50   ~ 0
PB0
Text Label 5500 5250 2    50   ~ 0
PB2
Text Label 5500 5550 2    50   ~ 0
PB15
Text Label 5500 5350 2    50   ~ 0
PB11
Text Label 5500 5450 2    50   ~ 0
PB13
Text Label 5500 4850 2    50   ~ 0
PA2
Text Label 5500 5050 2    50   ~ 0
PA6
Text Label 5500 4950 2    50   ~ 0
PA4
Text Label 5500 4750 2    50   ~ 0
PA1
Text Label 6000 5050 0    50   ~ 0
PA7
Text Label 6000 4950 0    50   ~ 0
PA5
Text Label 6000 4850 0    50   ~ 0
PA3
Text Label 6000 5150 0    50   ~ 0
PB1
Text Label 6000 5250 0    50   ~ 0
PB10
Wire Wire Line
	6000 4750 6350 4750
$Comp
L power:GND #PWR?
U 1 1
P 6350 4750
AR Path="/5D86C9AF" Ref="#PWR?"  Part="1" 
AR Path="/5D8BFFCE/5D86C9AF" Ref="#PWR?"  Part="1" 
AR Path="/5D815E09/5D86C9AF" Ref="#PWR?"  Part="1" 
AR Path="/5D8EDE42/5D86C9AF" Ref="#PWR?"  Part="1" 
AR Path="/5D7DEA89/5D86C9AF" Ref="#PWR071"  Part="1" 
F 0 "#PWR071" H 6350 4500 50  0001 C CNN
F 1 "GND" H 6355 4577 50  0000 C CNN
F 2 "" H 6350 4750 50  0001 C CNN
F 3 "" H 6350 4750 50  0001 C CNN
	1    6350 4750
	1    0    0    -1  
$EndComp
$Comp
L power:+5V #PWR?
U 1 1
P 6000 4650
AR Path="/5D8BFFCE/5D86C9B5" Ref="#PWR?"  Part="1" 
AR Path="/5D815E09/5D86C9B5" Ref="#PWR?"  Part="1" 
AR Path="/5D8EDE42/5D86C9B5" Ref="#PWR?"  Part="1" 
AR Path="/5D7DEA89/5D86C9B5" Ref="#PWR070"  Part="1" 
F 0 "#PWR070" H 6000 4500 50  0001 C CNN
F 1 "+5V" H 6015 4823 50  0000 C CNN
F 2 "" H 6000 4650 50  0001 C CNN
F 3 "" H 6000 4650 50  0001 C CNN
	1    6000 4650
	1    0    0    -1  
$EndComp
Text Label 6000 5550 0    50   ~ 0
PA8
Text Label 6000 5350 0    50   ~ 0
PB12
Text Label 6000 5450 0    50   ~ 0
PB14
NoConn ~ 9650 4050
NoConn ~ 8400 3650
NoConn ~ 9650 5050
Wire Wire Line
	8550 1850 9050 1850
Wire Wire Line
	8950 2850 8950 2750
Wire Wire Line
	8950 2750 9050 2750
$Comp
L Connector:TestPoint TX?
U 1 1
P 1400 1750
AR Path="/5D9B30EB" Ref="TX?"  Part="1" 
AR Path="/5D80E812/5D9B30EB" Ref="TX?"  Part="1" 
AR Path="/5D8BFFCE/5D9B30EB" Ref="TX?"  Part="1" 
AR Path="/5D815E09/5D9B30EB" Ref="TX?"  Part="1" 
AR Path="/5D8EDE42/5D9B30EB" Ref="TX?"  Part="1" 
AR Path="/5D7DEA89/5D9B30EB" Ref="TX1"  Part="1" 
F 0 "TX1" V 1400 2000 50  0000 L CNN
F 1 " " H 1458 1777 50  0000 L CNN
F 2 "TestPoint:TestPoint_Pad_D1.0mm" H 1600 1750 50  0001 C CNN
F 3 "~" H 1600 1750 50  0001 C CNN
	1    1400 1750
	0    -1   -1   0   
$EndComp
$Comp
L Connector:TestPoint RX?
U 1 1
P 1400 1850
AR Path="/5D9B691A" Ref="RX?"  Part="1" 
AR Path="/5D80E812/5D9B691A" Ref="RX?"  Part="1" 
AR Path="/5D8BFFCE/5D9B691A" Ref="RX?"  Part="1" 
AR Path="/5D815E09/5D9B691A" Ref="RX?"  Part="1" 
AR Path="/5D8EDE42/5D9B691A" Ref="RX?"  Part="1" 
AR Path="/5D7DEA89/5D9B691A" Ref="RX1"  Part="1" 
F 0 "RX1" V 1400 2100 50  0000 L CNN
F 1 " " H 1458 1877 50  0000 L CNN
F 2 "TestPoint:TestPoint_Pad_D1.0mm" H 1600 1850 50  0001 C CNN
F 3 "~" H 1600 1850 50  0001 C CNN
	1    1400 1850
	0    -1   -1   0   
$EndComp
Wire Wire Line
	1400 1750 2000 1750
Wire Wire Line
	1400 1850 2000 1850
$Comp
L Connector_Generic:Conn_02x13_Odd_Even J?
U 1 1
P 5700 5250
AR Path="/5D8BFFCE/5DEBB145" Ref="J?"  Part="1" 
AR Path="/5D815E09/5DEBB145" Ref="J?"  Part="1" 
AR Path="/5D8EDE42/5DEBB145" Ref="J?"  Part="1" 
AR Path="/5D7DEA89/5DEBB145" Ref="J6"  Part="1" 
F 0 "J6" H 5750 4550 50  0000 C CNN
F 1 " " H 5750 5976 50  0000 C CNN
F 2 "Connector_PinSocket_2.54mm:PinSocket_2x13_P2.54mm_Vertical" H 5700 5250 50  0001 C CNN
F 3 "~" H 5700 5250 50  0001 C CNN
	1    5700 5250
	1    0    0    -1  
$EndComp
Text HLabel 8150 3450 0    50   Input ~ 0
BOOT0
Wire Wire Line
	9800 4950 9650 4950
$Comp
L Device:R_Small_US R?
U 1 1
P 2900 3400
AR Path="/5DF157FA" Ref="R?"  Part="1" 
AR Path="/5D80E812/5DF157FA" Ref="R?"  Part="1" 
AR Path="/5D815E09/5DF157FA" Ref="R?"  Part="1" 
AR Path="/5D8EDE42/5DF157FA" Ref="R?"  Part="1" 
AR Path="/5D7DEA89/5DF157FA" Ref="R15"  Part="1" 
F 0 "R15" V 2800 3450 50  0000 C CNN
F 1 "10k" V 3000 3450 50  0000 C CNN
F 2 "Resistor_SMD:R_0603_1608Metric" H 2900 3400 50  0001 C CNN
F 3 "~" H 2900 3400 50  0001 C CNN
	1    2900 3400
	1    0    0    -1  
$EndComp
Wire Wire Line
	2900 3500 2900 3600
$Comp
L power:GND #PWR?
U 1 1
P 2900 3600
AR Path="/5DF15801" Ref="#PWR?"  Part="1" 
AR Path="/5D8BFFCE/5DF15801" Ref="#PWR?"  Part="1" 
AR Path="/5D815E09/5DF15801" Ref="#PWR?"  Part="1" 
AR Path="/5D8EDE42/5DF15801" Ref="#PWR?"  Part="1" 
AR Path="/5D7DEA89/5DF15801" Ref="#PWR068"  Part="1" 
F 0 "#PWR068" H 2900 3350 50  0001 C CNN
F 1 "GND" H 2905 3427 50  0000 C CNN
F 2 "" H 2900 3600 50  0001 C CNN
F 3 "" H 2900 3600 50  0001 C CNN
	1    2900 3600
	1    0    0    -1  
$EndComp
Wire Wire Line
	2900 3300 2900 3200
Connection ~ 2900 3200
Wire Wire Line
	2900 3200 3000 3200
Wire Wire Line
	9250 2750 9250 2850
$EndSCHEMATC
